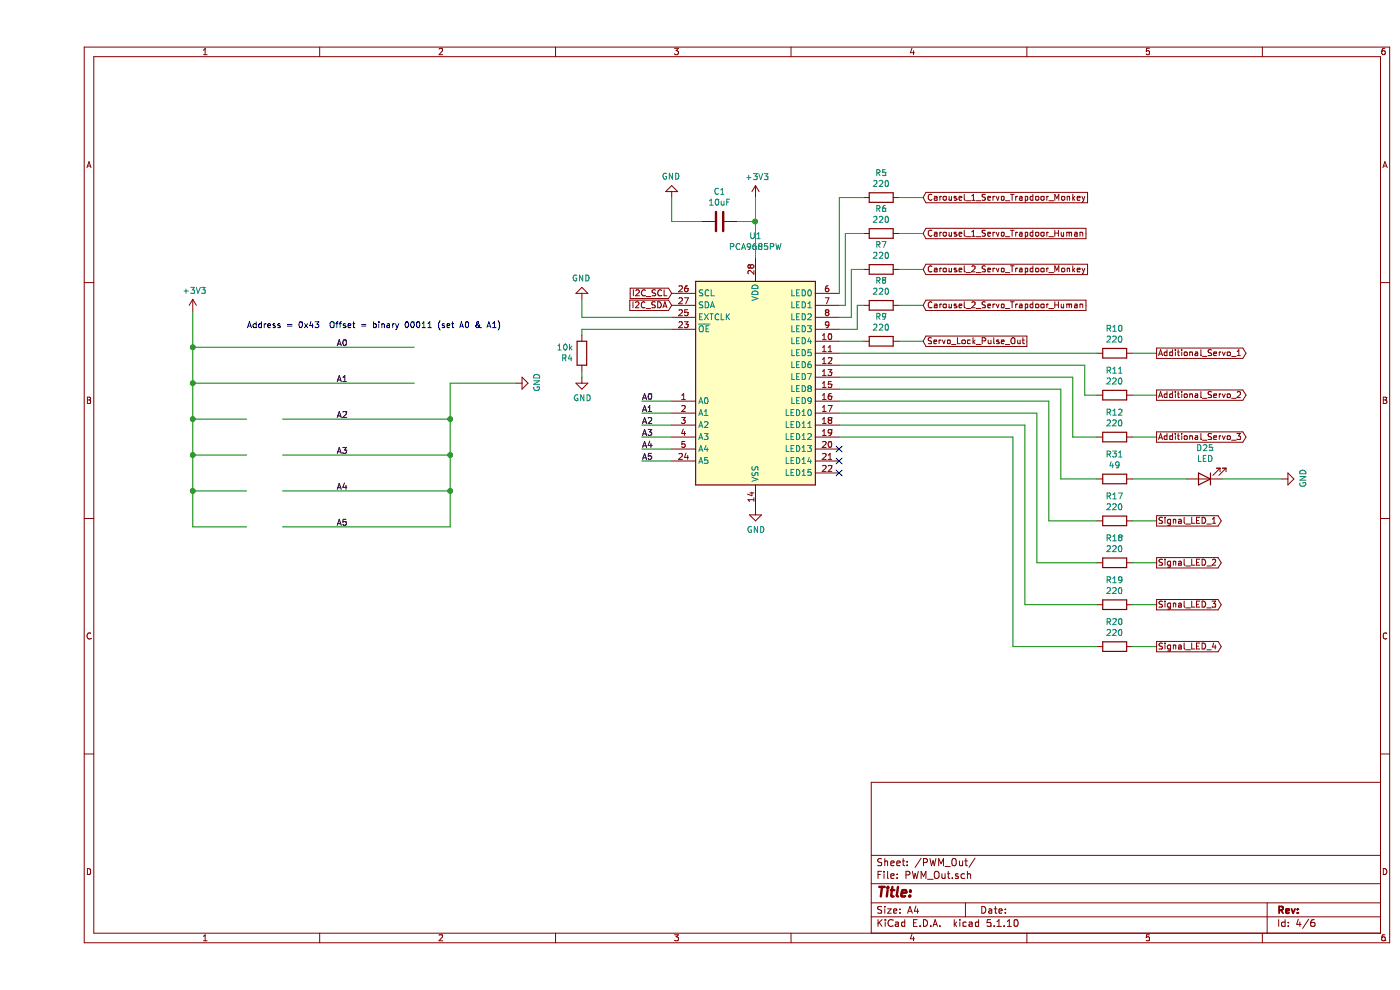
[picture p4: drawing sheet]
EESchema Schematic File Version 4
EELAYER 30 0
EELAYER END
$Descr A4 11693 8268
encoding utf-8
Sheet 4 6
Title ""
Date ""
Rev ""
Comp ""
Comment1 ""
Comment2 ""
Comment3 ""
Comment4 ""
$EndDescr
$Comp
L Driver_LED:PCA9685PW U1
U 1 1
P 6000 3150
F 0 "U1" H 6000 4331 50  0000 C CNN
F 1 "PCA9685PW" H 6000 4240 50  0000 C CNN
F 2 "Package_SO:TSSOP-28_4.4x9.7mm_P0.65mm" H 6025 2175 50  0001 L CNN
F 3 "http://www.nxp.com/documents/data_sheet/PCA9685.pdf" H 5600 3850 50  0001 C CNN
F 4 "NXP USA Inc." H 6000 3150 50  0001 C CNN "Manufacturer"
F 5 "PCA9685PW,118" H 6000 3150 50  0001 C CNN "Part"
	1    6000 3150
	1    0    0    -1  
$EndComp
Text GLabel 5300 2450 0    50   Input ~ 0
I2C_SCL
Text GLabel 5300 2550 0    50   Input ~ 0
I2C_SDA
Text GLabel 7400 1950 2    50   Input ~ 0
Carousel_1_Servo_Trapdoor_Human
Text GLabel 7400 1650 2    50   Input ~ 0
Carousel_1_Servo_Trapdoor_Monkey
Text GLabel 7400 2550 2    50   Input ~ 0
Carousel_2_Servo_Trapdoor_Human
Text GLabel 7400 2250 2    50   Input ~ 0
Carousel_2_Servo_Trapdoor_Monkey
Text GLabel 7400 2850 2    50   Input ~ 0
Servo_Lock_Pulse_Out
Text GLabel 9350 2950 2    50   Output ~ 0
Additional_Servo_1
$Comp
L power:+3V3 #PWR035
U 1 1
P 1300 2600
F 0 "#PWR035" H 1300 2450 50  0001 C CNN
F 1 "+3V3" H 1315 2773 50  0000 C CNN
F 2 "" H 1300 2600 50  0001 C CNN
F 3 "" H 1300 2600 50  0001 C CNN
	1    1300 2600
	1    0    0    -1  
$EndComp
Wire Wire Line
	5300 3350 5050 3350
Wire Wire Line
	5300 3450 5050 3450
Wire Wire Line
	5300 3550 5050 3550
Wire Wire Line
	5300 3650 5050 3650
Wire Wire Line
	5300 3750 5050 3750
Wire Wire Line
	5300 3850 5050 3850
Text Label 5050 3350 0    50   ~ 0
A0
Text Label 5050 3450 0    50   ~ 0
A1
Text Label 5050 3550 0    50   ~ 0
A2
Text Label 5050 3650 0    50   ~ 0
A3
Text Label 5050 3850 0    50   ~ 0
A5
Text Label 5050 3750 0    50   ~ 0
A4
$Comp
L power:GND #PWR036
U 1 1
P 4000 3200
F 0 "#PWR036" H 4000 2950 50  0001 C CNN
F 1 "GND" H 4005 3027 50  0000 C CNN
F 2 "" H 4000 3200 50  0001 C CNN
F 3 "" H 4000 3200 50  0001 C CNN
	1    4000 3200
	0    -1   -1   0   
$EndComp
Wire Wire Line
	1300 3200 1300 3500
Wire Wire Line
	1750 3500 1300 3500
Connection ~ 1300 3500
Wire Wire Line
	1300 3500 1300 3800
Wire Wire Line
	1750 3800 1300 3800
Wire Wire Line
	1750 4100 1300 4100
Wire Wire Line
	1300 4100 1300 3800
Connection ~ 1300 3800
Wire Wire Line
	1750 4400 1300 4400
Wire Wire Line
	1300 4400 1300 4100
Connection ~ 1300 4100
Text Label 2500 2900 0    50   ~ 0
A0
Text Label 2500 3200 0    50   ~ 0
A1
Text Label 2500 3500 0    50   ~ 0
A2
Text Label 2500 3800 0    50   ~ 0
A3
Text Label 2500 4100 0    50   ~ 0
A4
Text Label 2500 4400 0    50   ~ 0
A5
$Comp
L Device:R R5
U 1 1
P 7050 1650
F 0 "R5" V 6843 1650 50  0000 C CNN
F 1 "220" V 6934 1650 50  0000 C CNN
F 2 "Resistor_SMD:R_0805_2012Metric" V 6980 1650 50  0001 C CNN
F 3 "~" H 7050 1650 50  0001 C CNN
F 4 "Vishay-Dale" H 7050 1650 50  0001 C CNN "Manufacturer"
F 5 "CRCW0805220RFKEAC" H 7050 1650 50  0001 C CNN "Part"
	1    7050 1650
	0    1    1    0   
$EndComp
Wire Wire Line
	7400 1650 7200 1650
Wire Wire Line
	7400 1950 7200 1950
$Comp
L Device:R R7
U 1 1
P 7050 2250
F 0 "R7" V 6843 2250 50  0000 C CNN
F 1 "220" V 6934 2250 50  0000 C CNN
F 2 "Resistor_SMD:R_0805_2012Metric" V 6980 2250 50  0001 C CNN
F 3 "~" H 7050 2250 50  0001 C CNN
F 4 "Vishay-Dale" H 7050 2250 50  0001 C CNN "Manufacturer"
F 5 "CRCW0805220RFKEAC" H 7050 2250 50  0001 C CNN "Part"
	1    7050 2250
	0    1    1    0   
$EndComp
Wire Wire Line
	7400 2250 7200 2250
$Comp
L Device:R R9
U 1 1
P 7050 2850
F 0 "R9" V 6843 2850 50  0000 C CNN
F 1 "220" V 6934 2850 50  0000 C CNN
F 2 "Resistor_SMD:R_0805_2012Metric" V 6980 2850 50  0001 C CNN
F 3 "~" H 7050 2850 50  0001 C CNN
F 4 "Vishay-Dale" H 7050 2850 50  0001 C CNN "Manufacturer"
F 5 "CRCW0805220RFKEAC" H 7050 2850 50  0001 C CNN "Part"
	1    7050 2850
	0    1    1    0   
$EndComp
Wire Wire Line
	7400 2850 7200 2850
Wire Wire Line
	6900 2850 6700 2850
$Comp
L Device:R R10
U 1 1
P 9000 2950
F 0 "R10" V 8793 2950 50  0000 C CNN
F 1 "220" V 8884 2950 50  0000 C CNN
F 2 "Resistor_SMD:R_0805_2012Metric" V 8930 2950 50  0001 C CNN
F 3 "~" H 9000 2950 50  0001 C CNN
F 4 "Vishay-Dale" H 9000 2950 50  0001 C CNN "Manufacturer"
F 5 "CRCW0805220RFKEAC" H 9000 2950 50  0001 C CNN "Part"
	1    9000 2950
	0    1    1    0   
$EndComp
Wire Wire Line
	9350 2950 9150 2950
$Comp
L Device:R R4
U 1 1
P 4550 2950
F 0 "R4" H 4620 2996 50  0000 L CNN
F 1 "10k" H 4620 2905 50  0000 L CNN
F 2 "Resistor_SMD:R_0805_2012Metric" V 4480 2950 50  0001 C CNN
F 3 "~" H 4550 2950 50  0001 C CNN
F 4 "Vishay-Dale" H 4550 2950 50  0001 C CNN "Manufacturer"
F 5 "CRCW080510K0FKEAC" H 4550 2950 50  0001 C CNN "Part"
	1    4550 2950
	-1   0    0    1   
$EndComp
Wire Wire Line
	4550 2800 4550 2750
Wire Wire Line
	4550 2750 5300 2750
$Comp
L power:+3V3 #PWR040
U 1 1
P 6000 1650
F 0 "#PWR040" H 6000 1500 50  0001 C CNN
F 1 "+3V3" H 6015 1823 50  0000 C CNN
F 2 "" H 6000 1650 50  0001 C CNN
F 3 "" H 6000 1650 50  0001 C CNN
	1    6000 1650
	1    0    0    -1  
$EndComp
$Comp
L Device:C C1
U 1 1
P 5700 1850
F 0 "C1" V 5448 1850 50  0000 C CNN
F 1 "10uF" V 5539 1850 50  0000 C CNN
F 2 "Capacitor_SMD:C_0805_2012Metric" H 5738 1700 50  0001 C CNN
F 3 "~" H 5700 1850 50  0001 C CNN
F 4 "CL21A106KQCLRNC" H 5700 1850 50  0001 C CNN "Part"
	1    5700 1850
	0    1    1    0   
$EndComp
$Comp
L power:GND #PWR039
U 1 1
P 5300 1650
F 0 "#PWR039" H 5300 1400 50  0001 C CNN
F 1 "GND" H 5305 1477 50  0000 C CNN
F 2 "" H 5300 1650 50  0001 C CNN
F 3 "" H 5300 1650 50  0001 C CNN
	1    5300 1650
	-1   0    0    1   
$EndComp
Wire Wire Line
	5300 1650 5300 1850
Wire Wire Line
	5300 1850 5550 1850
Wire Wire Line
	5850 1850 6000 1850
Wire Wire Line
	6000 1650 6000 1850
Connection ~ 6000 1850
Wire Wire Line
	6000 1850 6000 2150
Wire Wire Line
	4550 3150 4550 3100
$Comp
L power:GND #PWR038
U 1 1
P 4550 3150
F 0 "#PWR038" H 4550 2900 50  0001 C CNN
F 1 "GND" H 4555 2977 50  0000 C CNN
F 2 "" H 4550 3150 50  0001 C CNN
F 3 "" H 4550 3150 50  0001 C CNN
	1    4550 3150
	1    0    0    -1  
$EndComp
$Comp
L power:GND #PWR037
U 1 1
P 4550 2500
F 0 "#PWR037" H 4550 2250 50  0001 C CNN
F 1 "GND" H 4555 2327 50  0000 C CNN
F 2 "" H 4550 2500 50  0001 C CNN
F 3 "" H 4550 2500 50  0001 C CNN
	1    4550 2500
	-1   0    0    1   
$EndComp
Wire Wire Line
	5300 2650 4550 2650
Wire Wire Line
	4550 2650 4550 2500
$Comp
L power:GND #PWR041
U 1 1
P 6000 4250
F 0 "#PWR041" H 6000 4000 50  0001 C CNN
F 1 "GND" H 6005 4077 50  0000 C CNN
F 2 "" H 6000 4250 50  0001 C CNN
F 3 "" H 6000 4250 50  0001 C CNN
	1    6000 4250
	1    0    0    -1  
$EndComp
Wire Wire Line
	6700 2750 6850 2750
Wire Wire Line
	6700 2650 6800 2650
Wire Wire Line
	6800 2650 6800 2250
Wire Wire Line
	6800 2250 6900 2250
Wire Wire Line
	6700 2550 6750 2550
Wire Wire Line
	6750 2550 6750 1950
Wire Wire Line
	6700 2450 6700 1650
Wire Wire Line
	6700 1650 6900 1650
Wire Wire Line
	7400 2550 7200 2550
$Comp
L Device:R R8
U 1 1
P 7050 2550
F 0 "R8" V 6843 2550 50  0000 C CNN
F 1 "220" V 6934 2550 50  0000 C CNN
F 2 "Resistor_SMD:R_0805_2012Metric" V 6980 2550 50  0001 C CNN
F 3 "~" H 7050 2550 50  0001 C CNN
F 4 "Vishay-Dale" H 7050 2550 50  0001 C CNN "Manufacturer"
F 5 "CRCW0805220RFKEAC" H 7050 2550 50  0001 C CNN "Part"
	1    7050 2550
	0    1    1    0   
$EndComp
Wire Wire Line
	6850 2750 6850 2550
Wire Wire Line
	6850 2550 6900 2550
$Comp
L Device:R R6
U 1 1
P 7050 1950
F 0 "R6" V 6843 1950 50  0000 C CNN
F 1 "220" V 6934 1950 50  0000 C CNN
F 2 "Resistor_SMD:R_0805_2012Metric" V 6980 1950 50  0001 C CNN
F 3 "~" H 7050 1950 50  0001 C CNN
F 4 "Vishay-Dale" H 7050 1950 50  0001 C CNN "Manufacturer"
F 5 "CRCW0805220RFKEAC" H 7050 1950 50  0001 C CNN "Part"
	1    7050 1950
	0    1    1    0   
$EndComp
Wire Wire Line
	6750 1950 6900 1950
Wire Wire Line
	2050 3500 3450 3500
Wire Wire Line
	2050 3800 3450 3800
Wire Wire Line
	2050 4100 3450 4100
Wire Wire Line
	2050 4400 3450 4400
Wire Wire Line
	3450 3200 3450 3500
Connection ~ 3450 3500
Wire Wire Line
	3450 3500 3450 3800
Connection ~ 3450 3800
Wire Wire Line
	3450 3800 3450 4100
Connection ~ 3450 4100
Wire Wire Line
	3450 4100 3450 4400
Wire Wire Line
	3450 3200 4000 3200
Text GLabel 9350 3300 2    50   Output ~ 0
Additional_Servo_2
$Comp
L Device:R R11
U 1 1
P 9000 3300
F 0 "R11" V 8793 3300 50  0000 C CNN
F 1 "220" V 8884 3300 50  0000 C CNN
F 2 "Resistor_SMD:R_0805_2012Metric" V 8930 3300 50  0001 C CNN
F 3 "~" H 9000 3300 50  0001 C CNN
F 4 "Vishay-Dale" H 9000 3300 50  0001 C CNN "Manufacturer"
F 5 "CRCW0805220RFKEAC" H 9000 3300 50  0001 C CNN "Part"
	1    9000 3300
	0    1    1    0   
$EndComp
Wire Wire Line
	9350 3300 9150 3300
Text GLabel 9350 3650 2    50   Output ~ 0
Additional_Servo_3
$Comp
L Device:R R12
U 1 1
P 9000 3650
F 0 "R12" V 8793 3650 50  0000 C CNN
F 1 "220" V 8884 3650 50  0000 C CNN
F 2 "Resistor_SMD:R_0805_2012Metric" V 8930 3650 50  0001 C CNN
F 3 "~" H 9000 3650 50  0001 C CNN
F 4 "Vishay-Dale" H 9000 3650 50  0001 C CNN "Manufacturer"
F 5 "CRCW0805220RFKEAC" H 9000 3650 50  0001 C CNN "Part"
	1    9000 3650
	0    1    1    0   
$EndComp
Wire Wire Line
	9350 3650 9150 3650
Text GLabel 9350 4700 2    50   Output ~ 0
Signal_LED_2
$Comp
L Device:R R17
U 1 1
P 9000 4350
F 0 "R17" V 8793 4350 50  0000 C CNN
F 1 "220" V 8884 4350 50  0000 C CNN
F 2 "Resistor_SMD:R_0805_2012Metric" V 8930 4350 50  0001 C CNN
F 3 "~" H 9000 4350 50  0001 C CNN
F 4 "Vishay-Dale" H 9000 4350 50  0001 C CNN "Manufacturer"
F 5 "CRCW0805220RFKEAC" H 9000 4350 50  0001 C CNN "Part"
	1    9000 4350
	0    1    1    0   
$EndComp
Wire Wire Line
	9350 4350 9150 4350
Text GLabel 9350 5050 2    50   Output ~ 0
Signal_LED_3
$Comp
L Device:R R18
U 1 1
P 9000 4700
F 0 "R18" V 8793 4700 50  0000 C CNN
F 1 "220" V 8884 4700 50  0000 C CNN
F 2 "Resistor_SMD:R_0805_2012Metric" V 8930 4700 50  0001 C CNN
F 3 "~" H 9000 4700 50  0001 C CNN
F 4 "Vishay-Dale" H 9000 4700 50  0001 C CNN "Manufacturer"
F 5 "CRCW0805220RFKEAC" H 9000 4700 50  0001 C CNN "Part"
	1    9000 4700
	0    1    1    0   
$EndComp
Wire Wire Line
	9350 4700 9150 4700
Text GLabel 9350 5400 2    50   Output ~ 0
Signal_LED_4
$Comp
L Device:R R19
U 1 1
P 9000 5050
F 0 "R19" V 8793 5050 50  0000 C CNN
F 1 "220" V 8884 5050 50  0000 C CNN
F 2 "Resistor_SMD:R_0805_2012Metric" V 8930 5050 50  0001 C CNN
F 3 "~" H 9000 5050 50  0001 C CNN
F 4 "Vishay-Dale" H 9000 5050 50  0001 C CNN "Manufacturer"
F 5 "CRCW0805220RFKEAC" H 9000 5050 50  0001 C CNN "Part"
	1    9000 5050
	0    1    1    0   
$EndComp
Wire Wire Line
	9350 5050 9150 5050
$Comp
L Device:R R20
U 1 1
P 9000 5400
F 0 "R20" V 8793 5400 50  0000 C CNN
F 1 "220" V 8884 5400 50  0000 C CNN
F 2 "Resistor_SMD:R_0805_2012Metric" V 8930 5400 50  0001 C CNN
F 3 "~" H 9000 5400 50  0001 C CNN
F 4 "Vishay-Dale" H 9000 5400 50  0001 C CNN "Manufacturer"
F 5 "CRCW0805220RFKEAC" H 9000 5400 50  0001 C CNN "Part"
	1    9000 5400
	0    1    1    0   
$EndComp
Wire Wire Line
	9350 5400 9150 5400
Text GLabel 9350 4350 2    50   Output ~ 0
Signal_LED_1
Wire Wire Line
	8850 2950 6700 2950
Wire Wire Line
	6700 3050 8750 3050
Wire Wire Line
	8750 3050 8750 3300
Wire Wire Line
	8750 3300 8850 3300
Wire Wire Line
	8850 3650 8650 3650
Wire Wire Line
	8650 3650 8650 3150
Wire Wire Line
	8650 3150 6700 3150
Wire Wire Line
	8450 4350 8850 4350
Wire Wire Line
	8450 4350 8450 3350
Wire Wire Line
	8450 3350 6700 3350
Wire Wire Line
	6700 3450 8350 3450
Wire Wire Line
	8350 3450 8350 4700
Wire Wire Line
	8350 4700 8850 4700
Wire Wire Line
	6700 3550 8250 3550
Wire Wire Line
	8250 3550 8250 5050
Wire Wire Line
	8250 5050 8850 5050
Wire Wire Line
	6700 3650 8150 3650
Wire Wire Line
	8150 3650 8150 5400
Wire Wire Line
	8150 5400 8850 5400
NoConn ~ 6700 3750
NoConn ~ 6700 3850
NoConn ~ 6700 3950
Wire Wire Line
	1300 2600 1300 2900
Connection ~ 1300 3200
Connection ~ 1300 2900
Wire Wire Line
	1300 2900 1300 3200
Wire Wire Line
	6700 3250 8550 3250
Wire Wire Line
	8550 3250 8550 4000
Wire Wire Line
	8550 4000 8850 4000
$Comp
L power:GND #PWR0134
U 1 1
P 10400 4000
F 0 "#PWR0134" H 10400 3750 50  0001 C CNN
F 1 "GND" H 10405 3827 50  0000 C CNN
F 2 "" H 10400 4000 50  0001 C CNN
F 3 "" H 10400 4000 50  0001 C CNN
	1    10400 4000
	0    -1   -1   0   
$EndComp
$Comp
L Device:LED D25
U 1 1
P 9750 4000
F 0 "D25" H 9743 3745 50  0000 C CNN
F 1 "LED" H 9743 3836 50  0000 C CNN
F 2 "LED_SMD:LED_0805_2012Metric" H 9750 4000 50  0001 C CNN
F 3 "~" H 9750 4000 50  0001 C CNN
F 4 "https://www.digikey.de/product-detail/de/w%C3%BCrth-elektronik/150080RS75000/732-4984-1-ND/4489916" H 9750 4000 50  0001 C CNN "URL"
F 5 "150080RS75000" H 9750 4000 50  0001 C CNN "Part"
	1    9750 4000
	-1   0    0    1   
$EndComp
Wire Wire Line
	9900 4000 10400 4000
Wire Wire Line
	9150 4000 9600 4000
$Comp
L Device:R R31
U 1 1
P 9000 4000
F 0 "R31" V 8793 4000 50  0000 C CNN
F 1 "49" V 8884 4000 50  0000 C CNN
F 2 "Resistor_SMD:R_0805_2012Metric" V 8930 4000 50  0001 C CNN
F 3 "https://www.yageo.com/upload/media/product/productsearch/datasheet/rchip/PYu-RC_Group_51_RoHS_L_11.pdf" H 9000 4000 50  0001 C CNN
F 4 "Yageo" H 9000 4000 50  0001 C CNN "Manufacturer"
F 5 "RC0805FR-0749R9L" H 9000 4000 50  0001 C CNN "Part"
F 6 "https://www.digikey.de/product-detail/en/yageo/RC0805FR-0749R9L/311-49-9CRCT-ND/730931" V 9000 4000 50  0001 C CNN "URL"
	1    9000 4000
	0    1    1    0   
$EndComp
Wire Wire Line
	1300 2900 3150 2900
Wire Wire Line
	1300 3200 3150 3200
Text Notes 1750 2750 0    50   ~ 0
Address = 0x43  Offset = binary 00011 (set A0 & A1)
$EndSCHEMATC
